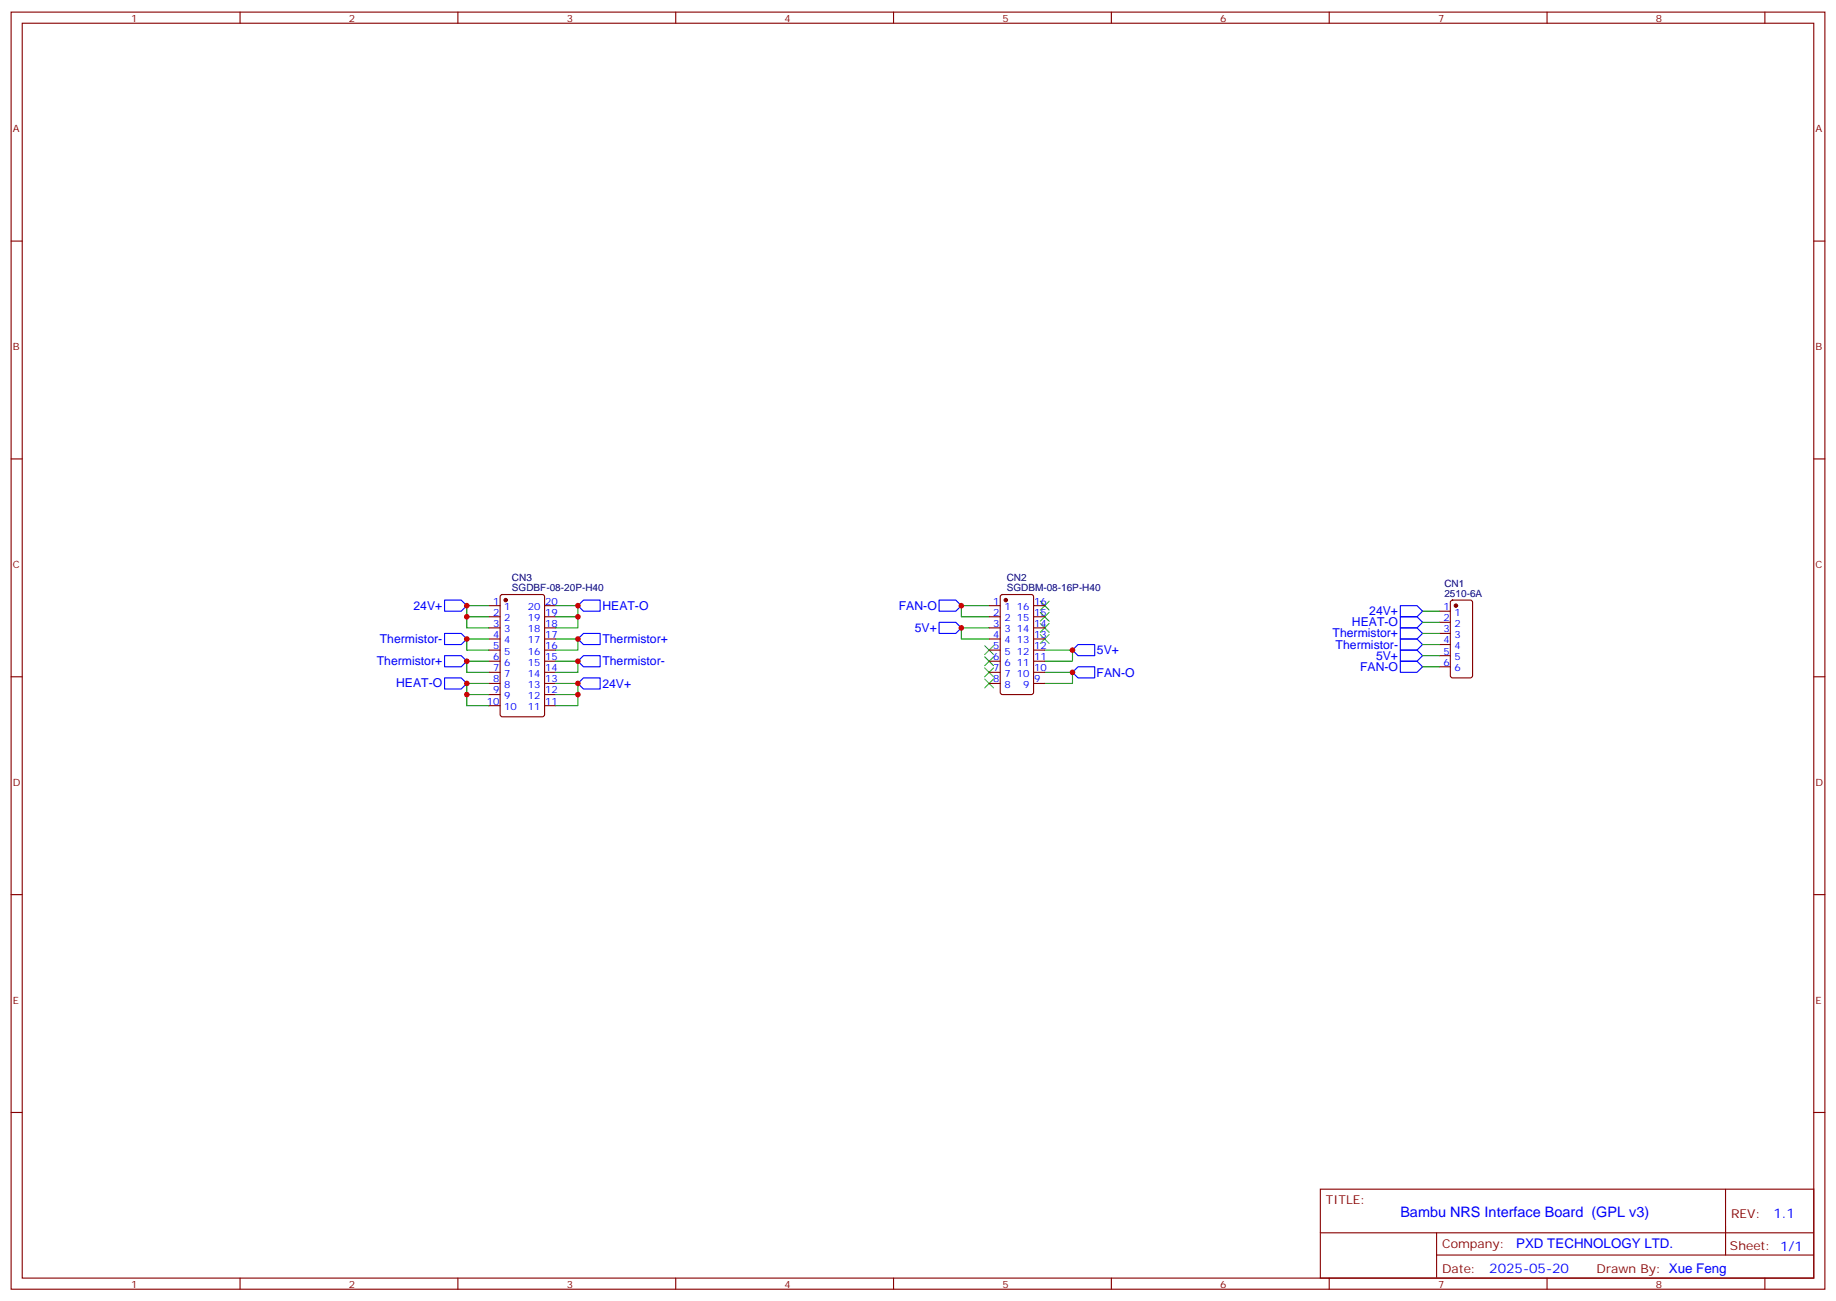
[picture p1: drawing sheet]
<svg xmlns="http://www.w3.org/2000/svg" width="583mm" height="413mm" viewBox="0 0 583 413" stroke-linecap="round" stroke-linejoin="round" font-family="sans-serif">
<g fill="none" stroke="#870000" stroke-width=".35">
<path d="M3.5 3.8h575.8v405.4h-575.8zM7.1 7.4h568.6v398.3h-568.6zM76.2 3.8v3.6M145.3 3.8v3.6M214.5 3.8v3.6M283.6 3.8v3.6M352.8 3.8v3.6M421.9 3.8v3.6M491.1 3.8v3.6M560.2 3.8v3.6M3.5 76.5h3.6M575.7 76.5h3.6"/>
<path d="M3.5 145.7h3.6M575.7 145.7h3.6M155.2 192.2h3.5M155.2 195.8h3.5M155.2 199.3h3.5M159 188.9l.5-.2h12.7l.6 .4 .1 37.7-.5 .7h-12.9l-.7-.5-.1-37.6zM172.9 192.2h3.5M172.9 195.8h3.5M172.9 199.3h3.5M314 192.2h3.5M314 195.8h3.5M314 199.3h3.5"/>
<path d="M317.7 188.9l.5-.2h9.2l.6 .4 .1 30.6-.5 .7-9.4 .1-.6-.5-.1-30.6zM328.1 192.2h3.5M328.1 195.8h3.5M328.1 199.3h3.5M456.8 194h3.6M456.8 197.5h3.6M460.6 190.7l.5-.2h5.6l.7 .4v23.6l-.4 .6-5.9 .1-.7-.5v-23.5zM3.5 214.8h3.6M155.2 202.8h3.5M155.2 206.3h3.5M155.2 209.9h3.5M155.2 213.4h3.5"/>
<path d="M155.2 216.9h3.5M172.9 202.8h3.5M172.9 206.3h3.5M172.9 209.9h3.5M172.9 213.4h3.5M172.9 216.9h3.5M314 202.8h3.5M314 206.3h3.5M314 209.9h3.5M314 213.4h3.5M314 216.9h3.5M328.1 202.8h3.5"/>
<path d="M328.1 206.3h3.5M328.1 209.9h3.5M328.1 213.4h3.5M328.1 216.9h3.5M456.8 201h3.6M456.8 204.6h3.6M456.8 208.1h3.6M456.8 211.6h3.6M575.7 214.8h3.6M155.2 220.5h3.5M155.2 224h3.5M172.9 220.5h3.5"/>
<path d="M172.9 224h3.5M3.5 284h3.6M575.7 284h3.6M3.5 353.1h3.6M575.7 353.1h3.6M419.1 377.4h156.6v28.3h-156.6zM547.7 377.5v20.8M419.1 391.3h156.5M456 398.3h119.6M456 391.3v14.1M76.2 405.7v3.5M145.3 405.7v3.5"/>
<path d="M214.5 405.7v3.5M283.6 405.7v3.5M352.8 405.7v3.5M421.9 405.7v3.5M491.1 405.7v3.5M560.2 405.7v3.5"/>
</g>
<g fill="#870000" stroke="#870000" stroke-width=".35">
<circle cx="160.5" cy="190.5" r=".53"/>
<circle cx="462.1" cy="192.2" r=".53"/>
<circle cx="319.3" cy="190.5" r=".53"/>
</g>
<g fill="none" stroke="#00f" stroke-width=".35">
<path d="M141.1 190.5h5.3l1.8 1.7-1.8 1.8h-5.3zM183.4 192.2l1.8-1.7h5.3v3.5h-5.3zM298.1 190.5h5.3l1.8 1.7-1.8 1.8h-5.3zM298.1 197.5h5.3l1.8 1.8-1.8 1.7h-5.3zM444.5 192.2h5.3l1.8 1.8-1.8 1.8h-5.3zM444.5 195.8h5.3l1.8 1.7-1.8 1.8h-5.3zM444.5 199.3h5.3l1.8 1.7-1.8 1.8h-5.3zM141.1 215.2h5.3l1.8 1.7-1.8 1.8h-5.3zM141.1 201h5.3l1.8 1.8-1.8 1.8h-5.3zM141.1 208.1h5.3l1.8 1.8-1.8 1.7h-5.3zM183.4 216.9l1.8-1.7h5.3v3.5h-5.3zM183.4 209.9l1.8-1.8h5.3v3.5h-5.3z"/>
<path d="M183.4 202.8l1.8-1.8h5.3v3.6h-5.3zM340.4 213.4l1.8-1.8h5.3v3.6h-5.3zM342.2 204.6h5.3v3.5h-5.3l-1.8-1.8zM444.5 202.8h5.3l1.8 1.8-1.8 1.7h-5.3zM444.5 206.3h5.3l1.8 1.8-1.8 1.8h-5.3zM444.5 209.9h5.3l1.8 1.7-1.8 1.8h-5.3z"/>
</g>
<g fill="none" stroke="#008700" stroke-width=".35">
<path d="M148.2 195.8h7M155.2 192.2h-7v7.1h7M176.4 192.2h7v7.1h-7M176.4 195.8h7M314 192.2h-8.8v3.6h8.8M314 199.3h-8.8v3.5h8.8M451.6 194h5.2M451.6 197.5h5.2M155.2 202.8h-7v3.5h7M155.2 209.9h-7v3.5h7M155.2 216.9h-7v7.1h7M176.4 216.9h7v7.1h-7"/>
<path d="M176.4 209.9h7v3.5h-7M176.4 202.8h7v3.5h-7M331.6 213.4h8.8v3.5h-8.8M331.6 206.3h8.8v3.6h-8.8M451.6 201h5.2M451.6 204.6h5.2M451.6 208.1h5.2M451.6 211.6h5.2M148.2 220.5h7M176.4 220.5h7"/>
</g>
<g fill="none" stroke="#3c3" stroke-width=".35">
<path d="M330.2 190.8l2.8 2.8M330.2 194.3l2.8 2.9M330.2 197.9l2.8 2.8M333 190.8l-2.8 2.8M333 194.3l-2.8 2.9M333 197.9l-2.8 2.8M312.6 215.5l2.8 2.8M312.6 212l2.8 2.8M312.6 208.5l2.8 2.8M312.6 204.9l2.8 2.9M315.4 208.5l-2.8 2.8M315.4 212l-2.8 2.8"/>
<path d="M315.4 215.5l-2.8 2.8M315.4 204.9l-2.8 2.9M330.2 201.4l2.8 2.8M333 201.4l-2.8 2.8"/>
</g>
<g fill="#c00">
<circle cx="148.2" cy="195.8" r=".88"/>
<circle cx="148.2" cy="192.2" r=".88"/>
<circle cx="148.2" cy="202.8" r=".88"/>
<circle cx="148.2" cy="209.9" r=".88"/>
<circle cx="148.2" cy="220.5" r=".88"/>
<circle cx="148.2" cy="216.9" r=".88"/>
<circle cx="183.4" cy="192.2" r=".88"/>
<circle cx="183.4" cy="195.8" r=".88"/>
<circle cx="183.4" cy="202.8" r=".88"/>
<circle cx="183.4" cy="209.9" r=".88"/>
<circle cx="183.4" cy="216.9" r=".88"/>
<circle cx="183.4" cy="220.5" r=".88"/>
<circle cx="305.2" cy="192.2" r=".88"/>
<circle cx="305.2" cy="199.3" r=".88"/>
<circle cx="340.4" cy="206.3" r=".88"/>
<circle cx="340.4" cy="213.4" r=".88"/>
</g>
<text font-size="4.6" fill="#00f" x="444.5" y="386.3">Bambu NRS Interface Board (GPL v3)</text>
<g font-size="4.2" fill="#00f">
<text x="562.9" y="386.7">1.1</text>
<text x="481.3" y="396.3">PXD TECHNOLOGY LTD.</text>
<text x="472.7" y="403.9">2025-05-20</text>
</g>
<g font-size="3.9" fill="#00f">
<text x="131.2" y="193.5">24V+</text>
<text x="191.2" y="193.6">HEAT-O</text>
<text x="285.3" y="193.5">FAN-O</text>
<text x="434.6" y="195.3">24V+</text>
<text x="290.4" y="200.6">5V+</text>
<text x="423" y="202.3">Thermistor+</text>
<text x="429.1" y="198.8">HEAT-O</text>
<text x="120.6" y="204.1">Thermistor-</text>
<text x="191.2" y="204.1">Thermistor+</text>
<text x="348.2" y="207.7">5V+</text>
<text x="424" y="205.8">Thermistor-</text>
<text x="436.8" y="209.4">5V+</text>
<text x="119.6" y="211.2">Thermistor+</text>
<text x="191.2" y="211.2">Thermistor-</text>
<text x="348.1" y="214.7">FAN-O</text>
<text x="431.7" y="212.9">FAN-O</text>
<text x="125.7" y="218.2">HEAT-O</text>
<text x="191.2" y="218.3">24V+</text>
</g>
<g font-size="3.9" fill="#800">
<text x="420.9" y="382">TITLE:</text>
<text x="549.5" y="386.7">REV:</text>
<text x="457.8" y="396.2">Company:</text>
<text x="549.1" y="396.8">Sheet: 1/1</text>
<text x="457.8" y="403.9">Date:</text>
<text x="506.8" y="404">Drawn By: Xue Feng</text>
</g>
<g font-size="3.2" fill="#800">
<text x="41.6" y="6.8">1</text>
<text x="110.8" y="6.8">2</text>
<text x="179.9" y="6.8">3</text>
<text x="249.1" y="6.8">4</text>
<text x="318.2" y="6.8">5</text>
<text x="387.3" y="6.8">6</text>
<text x="456.5" y="6.8">7</text>
<text x="525.6" y="6.8">8</text>
<text x="4.1" y="41.9">A</text>
<text x="576.3" y="41.9">A</text>
<text x="4.1" y="111.1">B</text>
<text x="576.3" y="111.1">B</text>
<text x="4.1" y="180.2">C</text>
<text x="576.3" y="180.2">C</text>
<text x="4.1" y="249.4">D</text>
<text x="576.3" y="249.4">D</text>
<text x="4.1" y="318.5">E</text>
<text x="576.3" y="318.5">E</text>
<text x="41.6" y="408.7">1</text>
<text x="110.8" y="408.7">2</text>
<text x="179.9" y="408.7">3</text>
<text x="249.1" y="408.7">4</text>
<text x="318.2" y="408.7">5</text>
<text x="387.3" y="408.7">6</text>
<text x="456.5" y="408.7">7</text>
<text x="525.6" y="408.7">8</text>
</g>
<g font-size="3.2" fill="#000080">
<text x="162.5" y="184.5">CN3</text>
<text x="319.6" y="184.5">CN2</text>
<text x="162.5" y="187.6">SGDBF-08-20P-H40</text>
<text x="319.6" y="187.6">SGDBM-08-16P-H40</text>
<text x="458.5" y="189.4">2510-6A</text>
<text x="458.5" y="186.3">CN1</text>
</g>
<g font-size="3.2" fill="#00f">
<text x="156.6" y="191.9">1</text>
<text x="173" y="191.9">20</text>
<text x="315.3" y="191.9">1</text>
<text x="328.3" y="191.9">16</text>
<text x="156.6" y="195.4">2</text>
<text x="160.1" y="193.6">1</text>
<text x="160.1" y="197.2">2</text>
<text x="167.5" y="197.2">19</text>
<text x="167.5" y="193.6">20</text>
<text x="173" y="195.4">19</text>
<text x="315.3" y="195.4">2</text>
<text x="318.8" y="193.6">1</text>
<text x="318.8" y="197.2">2</text>
<text x="322.7" y="197.2">15</text>
<text x="322.7" y="193.6">16</text>
<text x="328.3" y="195.4">15</text>
<text x="458.2" y="193.6">1</text>
<text x="458.2" y="197.2">2</text>
<text x="461.7" y="195.4">1</text>
<text x="156.6" y="198.9">3</text>
<text x="156.6" y="202.5">4</text>
<text x="160.1" y="200.7">3</text>
<text x="167.5" y="200.7">18</text>
<text x="173" y="202.5">17</text>
<text x="173" y="198.9">18</text>
<text x="315.3" y="198.9">3</text>
<text x="315.3" y="202.5">4</text>
<text x="318.8" y="200.7">3</text>
<text x="322.7" y="200.7">14</text>
<text x="328.3" y="202.5">13</text>
<text x="328.3" y="198.9">14</text>
<text x="458.2" y="200.7">3</text>
<text x="461.7" y="198.9">2</text>
<text x="461.7" y="202.5">3</text>
<text x="156.6" y="206">5</text>
<text x="156.6" y="209.5">6</text>
<text x="160.1" y="204.2">4</text>
<text x="160.1" y="207.8">5</text>
<text x="167.5" y="207.8">16</text>
<text x="167.5" y="204.2">17</text>
<text x="173" y="209.5">15</text>
<text x="173" y="206">16</text>
<text x="315.3" y="206">5</text>
<text x="315.3" y="209.5">6</text>
<text x="318.8" y="204.2">4</text>
<text x="318.8" y="207.8">5</text>
<text x="322.7" y="207.8">12</text>
<text x="322.7" y="204.2">13</text>
<text x="328.3" y="209.5">11</text>
<text x="328.3" y="206">12</text>
<text x="458.2" y="204.2">4</text>
<text x="458.2" y="207.8">5</text>
<text x="461.7" y="206">4</text>
<text x="461.7" y="209.5">5</text>
<text x="156.6" y="213">7</text>
<text x="160.1" y="211.3">6</text>
<text x="160.1" y="214.8">7</text>
<text x="167.5" y="214.8">14</text>
<text x="167.5" y="211.3">15</text>
<text x="173" y="213">14</text>
<text x="315.3" y="213">7</text>
<text x="318.8" y="211.3">6</text>
<text x="318.8" y="214.8">7</text>
<text x="322.7" y="214.8">10</text>
<text x="322.7" y="211.3">11</text>
<text x="328.3" y="213">10</text>
<text x="458.2" y="211.3">6</text>
<text x="461.7" y="213">6</text>
<text x="156.6" y="216.6">8</text>
<text x="156.6" y="220.1">9</text>
<text x="160.1" y="218.3">8</text>
<text x="160.1" y="221.9">9</text>
<text x="167.5" y="221.9">12</text>
<text x="167.5" y="218.3">13</text>
<text x="173" y="220.1">12</text>
<text x="173" y="216.6">13</text>
<text x="315.3" y="216.6">8</text>
<text x="318.8" y="218.3">8</text>
<text x="324.8" y="218.3">9</text>
<text x="328.3" y="216.6">9</text>
<text x="154.5" y="223.6">10</text>
<text x="160.1" y="225.4">10</text>
<text x="167.5" y="225.4">11</text>
<text x="173" y="223.6">11</text>
</g>
</svg>
